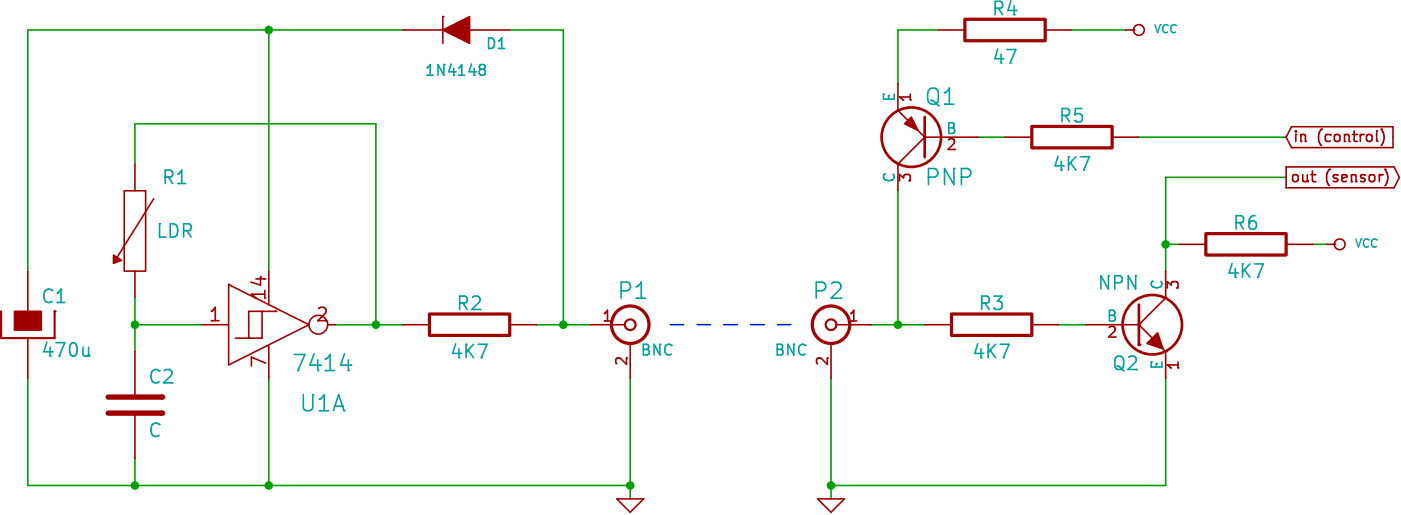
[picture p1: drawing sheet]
EESchema Schematic File Version 2  date mié 26 feb 2014 01:40:01 ART
LIBS:power
LIBS:device
LIBS:transistors
LIBS:conn
LIBS:linear
LIBS:regul
LIBS:74xx
LIBS:cmos4000
LIBS:adc-dac
LIBS:memory
LIBS:xilinx
LIBS:special
LIBS:microcontrollers
LIBS:dsp
LIBS:microchip
LIBS:analog_switches
LIBS:motorola
LIBS:texas
LIBS:intel
LIBS:audio
LIBS:interface
LIBS:digital-audio
LIBS:philips
LIBS:display
LIBS:cypress
LIBS:siliconi
LIBS:opto
LIBS:atmel
LIBS:contrib
LIBS:valves
LIBS:w_logic
EELAYER 43  0
EELAYER END
$Descr A4 11700 8267
encoding utf-8
Sheet 1 1
Title ""
Date "26 feb 2014"
Rev ""
Comp ""
Comment1 ""
Comment2 ""
Comment3 ""
Comment4 ""
$EndDescr
Wire Wire Line
	8150 2950 8200 2950
Wire Wire Line
	8050 2700 7600 2700
Wire Wire Line
	7600 2950 7650 2950
Wire Wire Line
	6350 3900 6350 3450
Connection ~ 5600 3850
Wire Wire Line
	5600 3900 5600 3450
Connection ~ 4250 3850
Wire Wire Line
	4250 3850 4250 3450
Wire Wire Line
	5350 3250 5350 2150
Wire Wire Line
	3350 3050 3350 2150
Wire Wire Line
	6600 2750 6600 3250
Wire Wire Line
	5250 3250 5450 3250
Wire Wire Line
	3750 2500 4650 2500
Wire Wire Line
	3750 3350 3750 3150
Connection ~ 3750 3250
Wire Wire Line
	3750 2500 3750 2650
Wire Notes Line
	6150 3250 6200 3250
Wire Notes Line
	5750 3250 5800 3250
Connection ~ 4650 3250
Wire Wire Line
	3350 2150 4750 2150
Wire Wire Line
	6900 2550 7000 2550
Connection ~ 6600 3250
Wire Wire Line
	5350 2150 5150 2150
Wire Wire Line
	3750 3250 4000 3250
Wire Wire Line
	4500 3250 4750 3250
Connection ~ 4250 2150
Connection ~ 5350 3250
Wire Wire Line
	6750 2150 6600 2150
Wire Wire Line
	6600 2150 6600 2350
Wire Wire Line
	7200 3250 7300 3250
Connection ~ 7600 2950
Wire Notes Line
	5850 3250 5900 3250
Wire Notes Line
	5950 3250 6000 3250
Wire Notes Line
	6050 3250 6100 3250
Wire Wire Line
	7450 2150 7250 2150
Wire Wire Line
	4650 2500 4650 3250
Wire Wire Line
	6500 3250 6700 3250
Wire Wire Line
	4250 3050 4250 2150
Wire Wire Line
	3350 3450 3350 3850
Wire Wire Line
	3350 3850 5600 3850
Wire Wire Line
	3750 3850 3750 3750
Connection ~ 3750 3850
Wire Wire Line
	6350 3850 7600 3850
Wire Wire Line
	7600 3850 7600 3450
Connection ~ 6350 3850
Wire Wire Line
	7500 2550 8050 2550
Wire Wire Line
	7600 2700 7600 3050
$Comp
L VCC #PWR4
U 1 1
P 8200 2950
F 0 "#PWR4" H 8200 3050 30  0001 C CNN
F 1 "VCC" V 8200 3100 30  0000 C CNN
	1    8200 2950
	0    1    1    0   
$EndComp
$Comp
L VCC #PWR3
U 1 1
P 7450 2150
F 0 "#PWR3" H 7450 2250 30  0001 C CNN
F 1 "VCC" V 7450 2300 30  0000 C CNN
	1    7450 2150
	0    1    1    0   
$EndComp
Text GLabel 8050 2700 2    40   Output ~ 0
out (sensor)
Text GLabel 8050 2550 2    40   Input ~ 0
in (control)
$Comp
L GND #PWR2
U 1 1
P 6350 3900
F 0 "#PWR2" H 6350 3900 30  0001 C CNN
F 1 "GND" H 6350 3830 30  0001 C CNN
	1    6350 3900
	1    0    0    -1  
$EndComp
$Comp
L R R6
U 1 1
P 7900 2950
F 0 "R6" V 7980 2950 50  0000 C CNN
F 1 "4K7" V 7800 2950 50  0000 C CNN
	1    7900 2950
	0    -1   -1   0   
$EndComp
$Comp
L R R3
U 1 1
P 6950 3250
F 0 "R3" V 7030 3250 50  0000 C CNN
F 1 "4K7" V 6850 3250 50  0000 C CNN
	1    6950 3250
	0    -1   -1   0   
$EndComp
$Comp
L R R4
U 1 1
P 7000 2150
F 0 "R4" V 7080 2150 50  0000 C CNN
F 1 "47" V 6900 2150 50  0000 C CNN
	1    7000 2150
	0    -1   -1   0   
$EndComp
$Comp
L R R5
U 1 1
P 7250 2550
F 0 "R5" V 7330 2550 50  0000 C CNN
F 1 "4K7" V 7150 2550 50  0000 C CNN
	1    7250 2550
	0    -1   -1   0   
$EndComp
$Comp
L PNP Q1
U 1 1
P 6700 2550
F 0 "Q1" H 6700 2400 60  0000 R CNN
F 1 "PNP" H 6700 2700 60  0000 R CNN
	1    6700 2550
	-1   0    0    1   
$EndComp
$Comp
L NPN Q2
U 1 1
P 7500 3250
F 0 "Q2" H 7500 3100 50  0000 R CNN
F 1 "NPN" H 7500 3400 50  0000 R CNN
	1    7500 3250
	1    0    0    -1  
$EndComp
$Comp
L GND #PWR1
U 1 1
P 5600 3900
F 0 "#PWR1" H 5600 3900 30  0001 C CNN
F 1 "GND" H 5600 3830 30  0001 C CNN
	1    5600 3900
	1    0    0    -1  
$EndComp
$Comp
L BNC P2
U 1 1
P 6350 3250
F 0 "P2" H 6360 3370 60  0000 C CNN
F 1 "BNC" H 6500 3150 40  0000 C CNN
	1    6350 3250
	-1   0    0    -1  
$EndComp
$Comp
L BNC P1
U 1 1
P 5600 3250
F 0 "P1" H 5610 3370 60  0000 C CNN
F 1 "BNC" H 5700 3150 40  0000 C CNN
	1    5600 3250
	1    0    0    -1  
$EndComp
$Comp
L CAPAPOL C1
U 1 1
P 3350 3250
F 0 "C1" H 3400 3350 50  0000 L CNN
F 1 "470u" H 3400 3150 50  0000 L CNN
	1    3350 3250
	1    0    0    -1  
$EndComp
$Comp
L R R2
U 1 1
P 5000 3250
F 0 "R2" V 5080 3250 50  0000 C CNN
F 1 "4K7" V 4900 3250 50  0000 C CNN
	1    5000 3250
	0    -1   -1   0   
$EndComp
$Comp
L DIODE D1
U 1 1
P 4950 2150
F 0 "D1" H 4800 2200 40  0000 C CNN
F 1 "1N4148" H 4950 2300 40  0000 C CNN
	1    4950 2150
	-1   0    0    1   
$EndComp
$Comp
L RVAR R1
U 1 1
P 3750 2900
F 0 "R1" H 3600 2700 50  0000 C CNN
F 1 "LDR" H 3600 2900 50  0000 C CNN
	1    3750 2900
	-1   0    0    1   
$EndComp
$Comp
L C C2
U 1 1
P 3750 3550
F 0 "C2" H 3800 3650 50  0000 L CNN
F 1 "C" H 3800 3450 50  0000 L CNN
	1    3750 3550
	1    0    0    -1  
$EndComp
$Comp
L 7414 U1
U 1 1
P 4250 3250
F 0 "U1" H 4450 2950 60  0000 C CNN
F 1 "7414" H 4450 3100 60  0000 C CNN
	1    4250 3250
	1    0    0    -1  
$EndComp
$EndSCHEMATC
